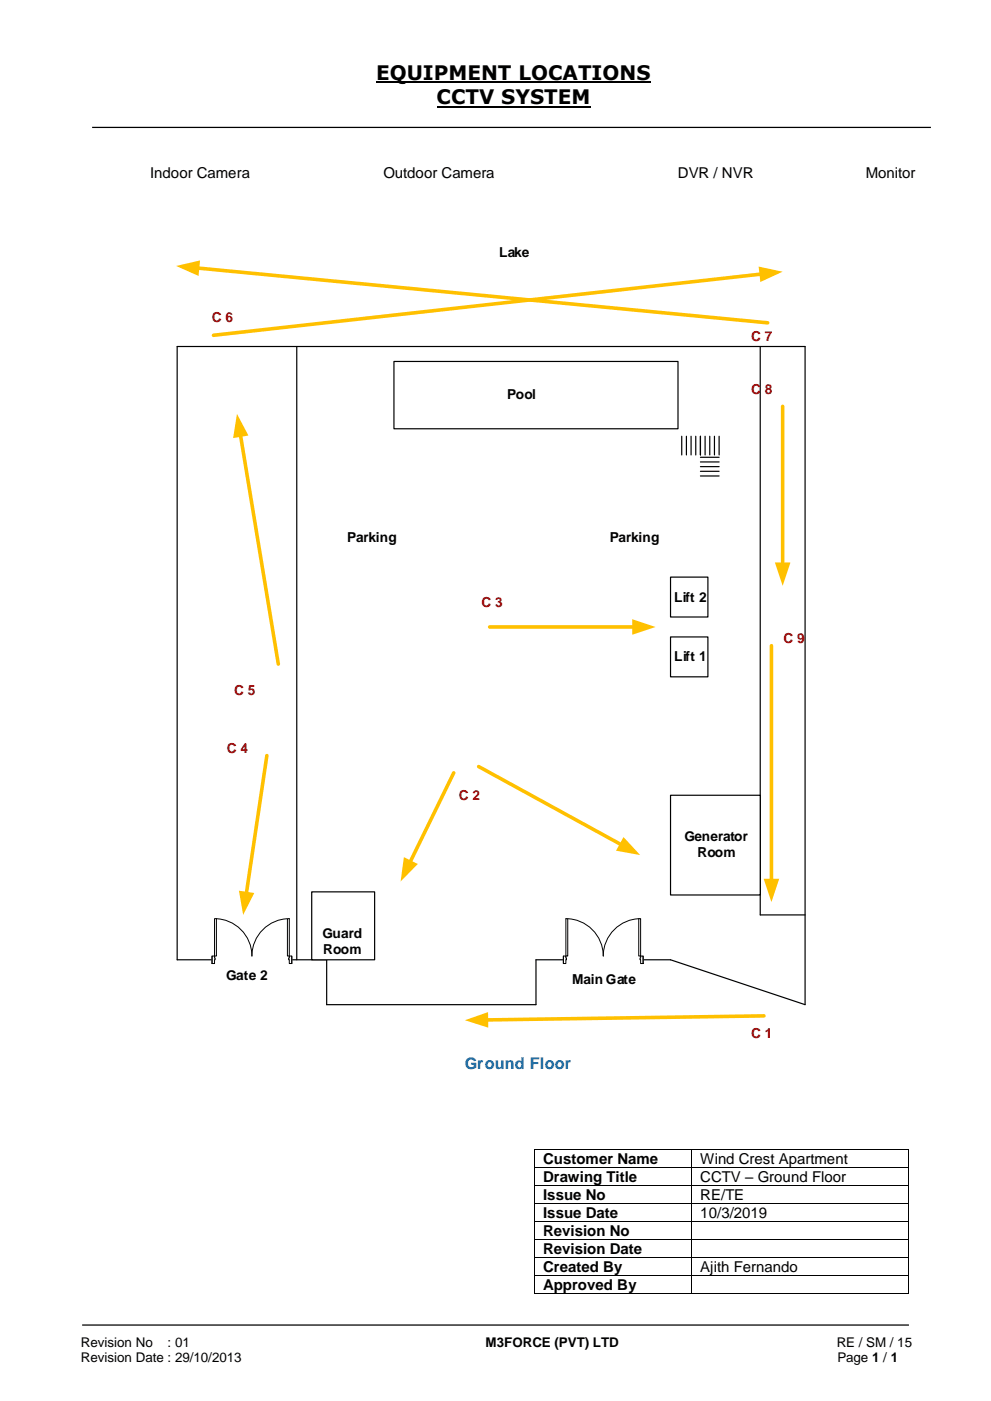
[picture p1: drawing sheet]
<svg xmlns="http://www.w3.org/2000/svg" width="210mm" height="297mm" viewBox="0 0 210 297" stroke-linecap="round" stroke-linejoin="round" font-family="sans-serif">
<path d="M79.7 17.5h58.2M92.6 22.6h32.6" fill="none" stroke="#000" stroke-width=".42"/>
<path d="M19.5 27h177.8M17.4 280.8h175.3" fill="none" stroke="#000" stroke-width=".26"/>
<g fill="#000">
<path d="M113.1 243.5h.2v.2h-.2z" fill-rule="evenodd"/>
<path d="M113.1 243.5h.2v.2h-.2z" fill-rule="evenodd"/>
<path d="M113.1 247.3h.2v.2h-.2z" fill-rule="evenodd"/>
<path d="M113.1 251.2h.2v.2h-.2z" fill-rule="evenodd"/>
<path d="M113.1 255h.2v.2h-.2z" fill-rule="evenodd"/>
<path d="M113.1 258.8h.2v.2h-.2z" fill-rule="evenodd"/>
<path d="M146.5 243.5h.2v.2h-.2z" fill-rule="evenodd"/>
<path d="M146.5 247.3h.2v.2h-.2z" fill-rule="evenodd"/>
<path d="M146.5 251.2h.2v.2h-.2z" fill-rule="evenodd"/>
<path d="M146.5 255h.2v.2h-.2z" fill-rule="evenodd"/>
<path d="M146.5 258.8h.2v.2h-.2z" fill-rule="evenodd"/>
<path d="M192.5 243.5h.2v.2h-.2z" fill-rule="evenodd"/>
<path d="M192.5 243.5h.2v.2h-.2z" fill-rule="evenodd"/>
<path d="M192.5 247.3h.2v.2h-.2z" fill-rule="evenodd"/>
<path d="M192.5 251.2h.2v.2h-.2z" fill-rule="evenodd"/>
<path d="M192.5 255h.2v.2h-.2z" fill-rule="evenodd"/>
<path d="M192.5 258.8h.2v.2h-.2z" fill-rule="evenodd"/>
<path d="M113.1 262.7h.2v.1h-.2z" fill-rule="evenodd"/>
<path d="M113.1 266.5h.2v.1h-.2z" fill-rule="evenodd"/>
<path d="M113.1 270.3h.2v.2h-.2z" fill-rule="evenodd"/>
<path d="M113.1 274.1h.2v.2h-.2z" fill-rule="evenodd"/>
<path d="M113.1 274.1h.2v.2h-.2z" fill-rule="evenodd"/>
<path d="M146.5 262.7h.2v.1h-.2z" fill-rule="evenodd"/>
<path d="M146.5 266.5h.2v.1h-.2z" fill-rule="evenodd"/>
<path d="M146.5 270.3h.2v.2h-.2z" fill-rule="evenodd"/>
<path d="M146.5 274.1h.2v.2h-.2z" fill-rule="evenodd"/>
<path d="M192.5 262.7h.2v.1h-.2z" fill-rule="evenodd"/>
<path d="M192.5 266.5h.2v.1h-.2z" fill-rule="evenodd"/>
<path d="M192.5 270.3h.2v.2h-.2z" fill-rule="evenodd"/>
<path d="M192.5 274.1h.2v.2h-.2z" fill-rule="evenodd"/>
<path d="M192.5 274.1h.2v.2h-.2z" fill-rule="evenodd"/>
</g>
<g fill="none" stroke="#000" stroke-width=".21">
<path d="M113.2 243.7v3.6M113.2 247.5v3.7M113.2 251.4v3.6M113.2 255.2v3.6M113.2 259v3.7M113.3 243.6h33.2M113.3 247.4h33.2M113.3 251.3h33.2M113.3 255.1h33.2M113.3 258.9h33.2M146.6 243.7v3.6M146.6 247.5v3.7"/>
<path d="M146.6 251.4v3.6M146.6 255.2v3.6M146.6 259v3.7M146.7 243.6h45.8M146.7 247.4h45.8M146.7 251.3h45.8M146.7 255.1h45.8M146.7 258.9h45.8M192.6 243.7v3.6M192.6 247.5v3.7M192.6 251.4v3.6M192.6 255.2v3.6"/>
<path d="M192.6 259v3.7M113.2 262.8v3.7M113.2 266.6v3.7M113.2 270.5v3.6M113.3 262.8h33.2M113.3 266.6h33.2M113.3 270.4h33.2M113.3 274.2h33.2M146.6 262.8v3.7M146.6 266.6v3.7M146.6 270.5v3.6M146.7 262.8h45.8"/>
<path d="M146.7 266.6h45.8M146.7 270.4h45.8M146.7 274.2h45.8M192.6 262.8v3.7M192.6 266.6v3.7M192.6 270.5v3.6"/>
</g>
<path d="M37.6 73.4h133.1v139.5l-28.6-9.5h-28.5v9.5h-44.4v-9.5h-31.6zM62.9 73.4v130M161.1 73.4v120.5h9.6" fill="none" stroke="#000" stroke-width=".25"/>
<path d="M83.5 76.6h60.2v14.3h-60.2z" fill-rule="evenodd" fill="#fff"/>
<path d="M83.5 76.6h60.2v14.3h-60.2z" fill="none" stroke="#000" stroke-width=".25"/>
<path d="M66.1 189h13.3v14.4h-13.3z" fill-rule="evenodd" fill="#fff"/>
<path d="M66.1 189h13.3v14.4h-13.3z" fill="none" stroke="#000" stroke-width=".25"/>
<path d="M142.1 168.5h19v21.2h-19z" fill-rule="evenodd" fill="#fff"/>
<path d="M142.1 168.5h19v21.2h-19z" fill="none" stroke="#000" stroke-width=".25"/>
<path d="M142.1 122.3h8v8.5h-8z" fill-rule="evenodd" fill="#fff"/>
<g fill="none" stroke="#000" stroke-width=".25">
<path d="M144.5 92.5v3.9M145.5 92.5v3.9M146.5 92.5v3.9M147.5 92.5v3.9M148.5 97.9h3.9M148.5 99.9h3.9M148.5 92.5v3.9M148.5 96.9h3.9M148.5 98.9h3.9M149.5 92.5v3.9M150.4 92.5v3.9M151.4 92.5v3.9"/>
<path d="M152.4 92.5v3.9M148.5 100.9h3.9M142.1 122.3h8v8.5h-8z"/>
</g>
<path d="M142.1 135h8v8.4h-8z" fill-rule="evenodd" fill="#fff"/>
<path d="M142.1 135h8v8.4h-8z" fill="none" stroke="#000" stroke-width=".25"/>
<path d="M161.4 58.1l-116.2 13" fill="none" stroke="#ffc000" stroke-width=".76"/>
<path d="M160.8 56.5l5.1 1.1-4.7 2.2z" fill="#ffc000"/>
<path d="M41.8 56.8l120.9 11.6" fill="none" stroke="#ffc000" stroke-width=".76"/>
<path d="M37.3 56.4l5.1-1.2-.3 3.3z" fill="#ffc000"/>
<path d="M51 92.2l8 48.5" fill="none" stroke="#ffc000" stroke-width=".76"/>
<path d="M50.2 87.7l2.5 4.6-3.3 .6z" fill="#ffc000"/>
<path d="M56.6 160.1l-4.4 29.3" fill="none" stroke="#ffc000" stroke-width=".76"/>
<path d="M50.6 188.8l3.3 .5-2.4 4.6z" fill="#ffc000"/>
<path d="M161.9 215.3l-58.8 .9" fill="none" stroke="#ffc000" stroke-width=".76"/>
<path d="M98.5 216.2l5-1.7v3.3z" fill="#ffc000"/>
<path d="M96.2 163.8l-9.3 19" fill="none" stroke="#ffc000" stroke-width=".76"/>
<path d="M85.6 181.7l3 1.4-3.7 3.7z" fill="#ffc000"/>
<path d="M101.5 162.5l30.2 16.5" fill="none" stroke="#ffc000" stroke-width=".76"/>
<path d="M132.2 177.4l3.5 3.8-5.1-.9z" fill="#ffc000"/>
<path d="M103.8 132.9h30.6" fill="none" stroke="#ffc000" stroke-width=".76"/>
<path d="M134 131.2l5 1.7-5 1.6z" fill="#ffc000"/>
<path d="M165.9 86.1v33.5" fill="none" stroke="#ffc000" stroke-width=".76"/>
<path d="M164.2 119.2h3.3l-1.6 5z" fill="#ffc000"/>
<path d="M163.5 136.8v49.9" fill="none" stroke="#ffc000" stroke-width=".76"/>
<path d="M161.9 186.2h3.3l-1.7 5z" fill="#ffc000"/>
<path d="M44.9 202.6h16.9v1.7h-16.9z" fill-rule="evenodd" fill="#fff"/>
<path d="M44.9 202.6h16.9v1.7h-16.9z" fill="none" stroke="#fff" stroke-width=".21"/>
<path d="M61.3 202.6v1.6h.5v-1.6zM44.9 202.6h.6v1.6h-.6z" fill-rule="evenodd" fill="#fff"/>
<path d="M45.5 203v-.4h-.6v1.6h.6v-.8M61.3 203v-.4h.5v1.6h-.5v-.8" fill="none" stroke="#000" stroke-width=".21"/>
<path d="M61.2 203v.4h.1v-.4zM45.5 203h.1v.4h-.1z" fill-rule="evenodd" fill="#fff"/>
<path d="M45.5 194.7a7.9 7.9 0 0 1 7.9 7.9 7.9 7.9 0 0 1 7.9-7.9M44.9 202.6v1.6M45.5 203h.1v.4h-.1M61.3 203h-.1v.4h.1M61.8 202.6v1.6" fill="none" stroke="#000" stroke-width=".21"/>
<path d="M45.5 194.7h.4v7.9h-.4z" fill-rule="evenodd" fill="#fff"/>
<path d="M45.5 194.7h.4v7.9h-.4z" fill="none" stroke="#000" stroke-width=".21"/>
<path d="M60.9 194.7h.4v7.9h-.4z" fill-rule="evenodd" fill="#fff"/>
<path d="M60.9 194.7h.4v7.9h-.4z" fill="none" stroke="#000" stroke-width=".21"/>
<path d="M119.4 202.6h16.9v1.7h-16.9z" fill-rule="evenodd" fill="#fff"/>
<path d="M119.4 202.6h16.9v1.7h-16.9z" fill="none" stroke="#fff" stroke-width=".21"/>
<path d="M135.8 202.6v1.6h.5v-1.6zM119.4 202.6h.5v1.6h-.5z" fill-rule="evenodd" fill="#fff"/>
<path d="M119.9 203v-.4h-.5v1.6h.5v-.8M135.8 203v-.4h.5v1.6h-.5v-.8" fill="none" stroke="#000" stroke-width=".21"/>
<path d="M135.7 203v.4h.1v-.4zM119.9 203h.2v.4h-.2z" fill-rule="evenodd" fill="#fff"/>
<path d="M119.9 194.7a7.9 7.9 0 0 1 8 7.9 7.9 7.9 0 0 1 7.9-7.9M119.4 202.6v1.6M119.9 203h.2v.4h-.2M135.8 203h-.1v.4h.1M136.3 202.6v1.6" fill="none" stroke="#000" stroke-width=".21"/>
<path d="M119.9 194.7h.4v7.9h-.4z" fill-rule="evenodd" fill="#fff"/>
<path d="M119.9 194.7h.4v7.9h-.4z" fill="none" stroke="#000" stroke-width=".21"/>
<path d="M135.4 194.7h.4v7.9h-.4z" fill-rule="evenodd" fill="#fff"/>
<path d="M135.4 194.7h.4v7.9h-.4z" fill="none" stroke="#000" stroke-width=".21"/>
<g font-size="4.2">
<text x="79.7" y="17">EQUIPMENT LOCATIONS</text>
<text x="92.6" y="22.1">CCTV SYSTEM</text>
</g>
<text font-size="3.4" fill="#0070c0" x="98.5" y="226.6">Ground Floor</text>
<g font-size="3.2">
<text x="31.8" y="37.7">Indoor Camera</text>
<text x="81.3" y="37.7">Outdoor Camera</text>
<text x="143.7" y="37.7">DVR / NVR</text>
<text x="183.5" y="37.7">Monitor</text>
<text x="115.1" y="246.7">Customer Name</text>
<text x="115.1" y="250.5">Drawing Title</text>
<text x="148.4" y="246.7">Wind Crest Apartment</text>
<text x="148.4" y="250.5">CCTV – Ground Floor</text>
<text x="115.1" y="254.3">Issue No</text>
<text x="148.4" y="254.3">RE/TE</text>
<text x="115.1" y="258.1">Issue Date</text>
<text x="115.1" y="262">Revision No</text>
<text x="148.4" y="258.1">10/3/2019</text>
<text x="115.1" y="265.8">Revision Date</text>
<text x="115.1" y="269.6">Created By</text>
<text x="148.4" y="269.6">Ajith Fernando</text>
<text x="115.1" y="273.5">Approved By</text>
</g>
<g font-size="2.9">
<text x="105.8" y="54.5">Lake</text>
<text x="107.5" y="84.6">Pool</text>
<text x="73.6" y="114.8">Parking</text>
<text x="129.3" y="114.8">Parking</text>
<text x="142.9" y="127.5">Lift 2</text>
<text x="142.9" y="140.2">Lift 1</text>
<text x="145.1" y="178.2">Generator</text>
<text x="147.8" y="181.6">Room</text>
<text x="68.4" y="198.8">Guard</text>
<text x="68.5" y="202.2">Room</text>
<text x="48" y="207.7">Gate 2</text>
<text x="121.3" y="208.5">Main Gate</text>
</g>
<g font-size="2.9" fill="#c00000">
<text x="44.9" y="68.3">C 6</text>
<text x="159.2" y="72.3">C 7</text>
<text x="159.2" y="83.5">C 8</text>
<text x="102" y="128.6">C 3</text>
<text x="166.1" y="136.2">C 9</text>
<text x="49.7" y="147.3">C 5</text>
<text x="48.1" y="159.7">C 4</text>
<text x="97.3" y="169.6">C 2</text>
<text x="159.2" y="220">C 1</text>
</g>
<g font-size="2.8">
<text x="17.1" y="285.4">Revision No</text>
<text x="35.5" y="285.4">: 01</text>
<text x="102.9" y="285.4">M3FORCE (PVT) LTD</text>
<text x="177.4" y="285.4">RE / SM / 15</text>
<text x="17.1" y="288.7">Revision Date : 29/10/2013</text>
<text x="177.5" y="288.7">Page 1 / 1</text>
</g>
</svg>
